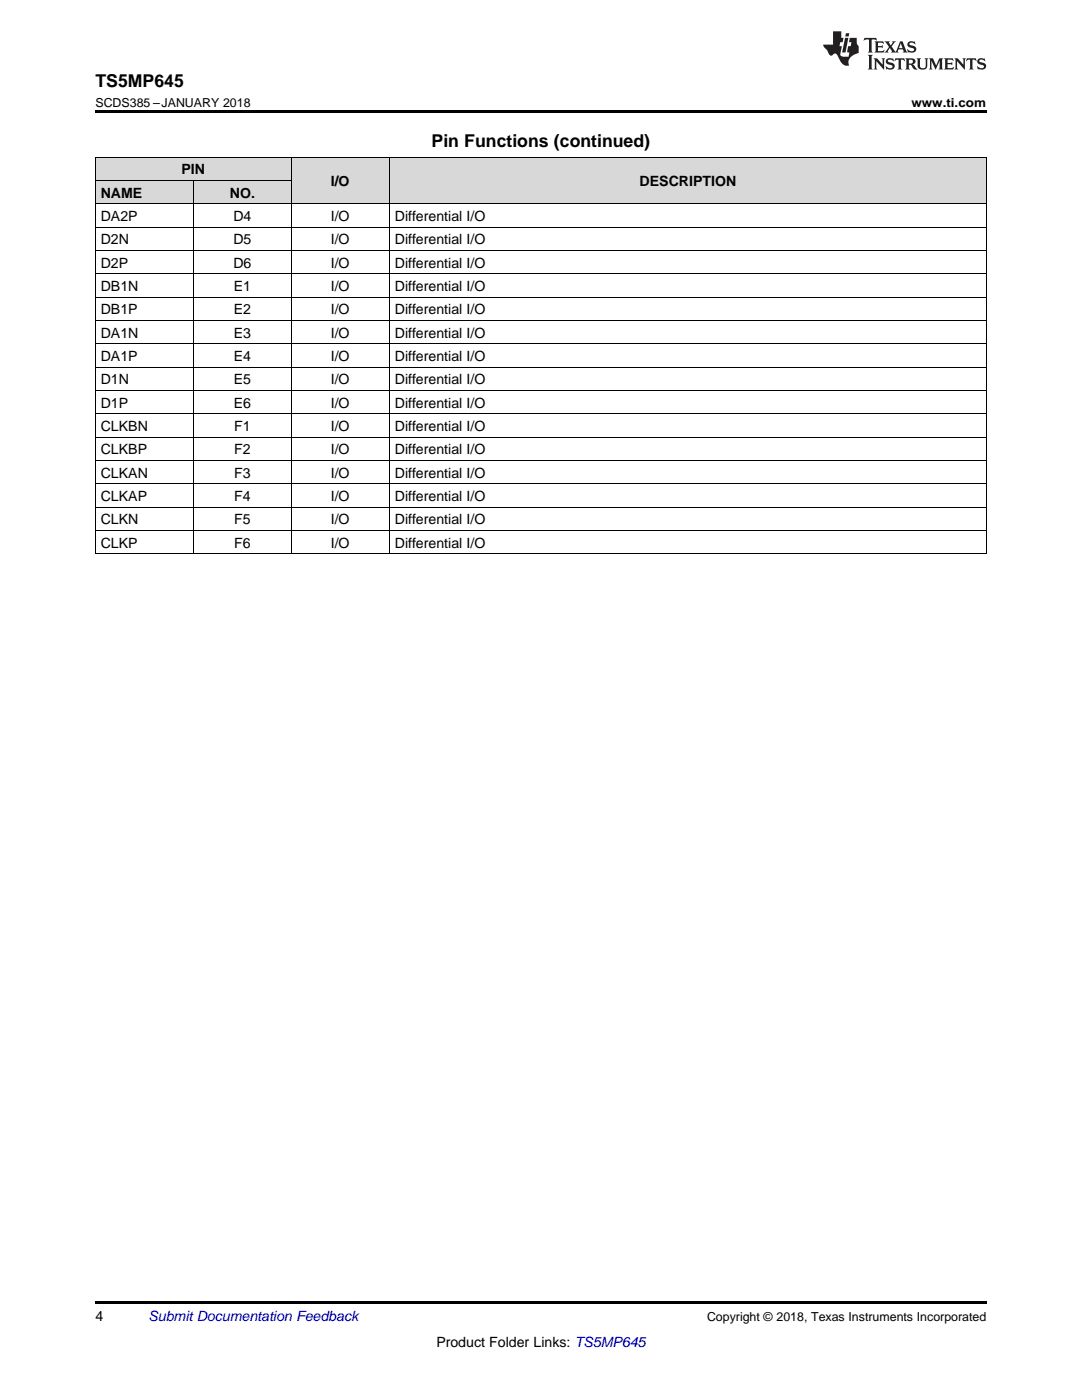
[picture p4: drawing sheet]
<svg xmlns="http://www.w3.org/2000/svg" width="216mm" height="279mm" viewBox="0 0 216 279" stroke-linecap="round" stroke-linejoin="round" font-family="sans-serif">
<g fill="#d8d8d8">
<path d="M58.1 31.4h19.6v9.3h-19.6z"/>
<path d="M77.7 31.4h119.1v9.3h-119.1z"/>
<path d="M19 36.1h19.6v4.6h-19.6z"/>
<path d="M38.6 36.1h19.5v4.6h-19.5z"/>
<path d="M19 31.4h19.6v4.7h-19.6z"/>
<path d="M38.6 31.4h19.5v4.7h-19.5z"/>
</g>
<path d="M19 22h177.8v.5h-177.8zM19 259.7h177.8v.5h-177.8z" fill="#000"/>
<g fill="none" stroke="#000" stroke-width=".2">
<path d="M19 36h39.1M19 31.3h177.8M19.1 31.4v79.2M38.5 36v74.6M58.1 31.4v79.2M77.7 31.4v79.2M196.8 31.4v79.2M19 59.3h177.8M19 54.6h177.8M19 50h177.8M19 45.3h177.8M19 40.7h177.8"/>
<path d="M19 77.9h177.8M19 73.3h177.8M19 68.6h177.8M19 63.9h177.8M19 96.5h177.8M19 91.9h177.8M19 87.2h177.8M19 82.6h177.8M19 110.5h177.8M19 105.9h177.8M19 101.2h177.8"/>
</g>
<g fill="#231f20">
<path d="M172.5 7.6l-.1 .5 .4-.2h.6v.1v2.1l-.2 .4h.9l-.2-.4v-2.1l.1-.1h.5l.5 .2-.2-.5zM174.5 8.3l.2 .3v1.5l-.2 .4h1.8l.2-.6a1.04 1.04 0 0 1-1.3 .2v-.7h.6l.3 .2v-.6l-.3 .2h-.6v-.6l.8-.1 .4 .3-.2-.5zM176.5 8.3l.9 1.1-.9 1.1h.8l-.2-.2 .4-.7 .5 .7-.2 .2h1.5l-.2-.2 .2-.4h.9l.1 .4-.2 .2h1l-.3-.3-.7-1.9h-.5l-.9 2-.8-1 .9-1h-.8l.1 .3-.4 .5-.3-.6 .1-.2zM179.7 8.6l.4 1h-.7zM181.3 8.4a.63 .63 0 0 0-.2 .7 .63 .63 0 0 0 .6 .4l.6 .2 .1 .2a.75 .75 0 0 1-.7 .4 .75 .75 0 0 1-.6-.5l.1 .7 .1-.1a1.11 1.11 0 0 0 1.5-.6 1.13 1.13 0 0 0-1.2-.8l-.1-.4a1.04 1.04 0 0 1 1.2 .2l-.2-.5-.2 .1-.4-.2zM173.2 10.9l.2 .4v2.2l-.2 .4h1l-.3-.4v-2.2l.3-.4zM174.3 11.6l.3 .4v1.5l-.3 .4h.8l-.2-.4v-1.3l1.5 1.7v-1.9l.2-.4h-.7l.2 .4v.9l-1.1-1.3zM177 11.8a.62 .62 0 0 0-.2 .7 .62 .62 0 0 0 .6 .4l.6 .1 .1 .3a.76 .76 0 0 1-.7 .3 .76 .76 0 0 1-.7-.4l.2 .7 .1-.1a1.11 1.11 0 0 0 1.5-.6 1.13 1.13 0 0 0-1.2-.8l-.1-.4a1.04 1.04 0 0 1 1.2 .2l-.2-.6-.2 .1-.5-.1zM178.7 11.6l-.2 .6a.61 .61 0 0 1 .8-.3v1.6l-.2 .4h.9l-.2-.4v-1.6a.63 .63 0 0 1 .7 .3l-.1-.6zM180.6 11.6l.3 .4v1.5l-.3 .4h1l-.2-.2-.1-.8 .6 .2a.76 .76 0 0 0 1.2 .7l-1-1a.58 .58 0 0 0 .6-.5 .58 .58 0 0 0-.5-.6zM181.4 11.9h.1a.45 .45 0 0 1 .5 .1 .45 .45 0 0 1 .1 .5l-.8 .2zM182.9 11.6l.2 .2a2.17 2.17 0 0 0 .3 1.9 .99 .99 0 0 0 1.6-.6v-1.1l.2-.4h-.7l.2 .2a1.92 1.92 0 0 1-.2 1.8 .6 .6 0 0 1-.9-.5v-1.1l.2-.4zM185.4 11.6l.2 .4v1.5l-.2 .4h.7l-.2-.4v-1.4l.8 1.8 .8-1.8v1.4l-.2 .4h.9l-.2-.4v-1.5l.2-.4h-.8l-.6 1.5-.6-1.5zM188.4 11.6l.2 .4v1.5l-.2 .4h1.8l.1-.6a1.04 1.04 0 0 1-1.2 .1v-.6h.5l.4 .2v-.6l-.4 .2h-.5v-.7h.8l.3 .3-.1-.6zM190.5 11.6l.2 .4v1.5l-.2 .4h.7l-.2-.4v-1.3l1.5 1.7v-1.9l.2-.4h-.7l.2 .4v.9l-1.1-1.3zM192.9 11.6l-.1 .6a.61 .61 0 0 1 .7-.3l.1 1.6-.3 .4h1l-.3-.4 .1-1.6a.63 .63 0 0 1 .7 .3l-.1-.6zM195.2 11.8a.62 .62 0 0 0-.2 .7 .62 .62 0 0 0 .6 .4l.6 .1 .1 .3a.76 .76 0 0 1-.7 .3 .76 .76 0 0 1-.6-.4l.1 .7 .1-.1a1.11 1.11 0 0 0 1.6-.6 1.13 1.13 0 0 0-1.3-.8l-.1-.4a1.04 1.04 0 0 1 1.2 .2l-.1-.6-.2 .1-.5-.1z"/>
<path d="M166.2 6.3v2.6h-1.9v.4l.8 .9a.91 .91 0 0 0 1 .8 .56 .56 0 0 1 .5-.3 .56 .56 0 0 1 .5 .3l.4 .8a1.53 1.53 0 0 0 1.9 1.2 1.54 1.54 0 0 1 1-2.1l.9-.3v-1.4a1.52 1.52 0 0 1-.4-1.6h-1.3l-.2 .8h.5l-.2 .8h-.5l-.1 1v.2l.4 .1-.2 .8a1.93 1.93 0 0 1-1.6-.3l.3-1.8h-.5l.2-.8h.4l.2-.8h-.4v-1.3zM168.6 7.6l-.6 2.9h.7l.6-2.9zM168.8 6.6l-.1 .7h.6l.2-.7z"/>
</g>
<g font-size="3.5">
<text x="19" y="17.3">TS5MP645</text>
<text x="86.1" y="29.3">Pin Functions (continued)</text>
</g>
<g font-size="2.8">
<text x="36.2" y="34.8">PIN</text>
<text x="20.1" y="39.4">NAME</text>
<text x="45.9" y="39.4">NO.</text>
<text x="66" y="37.1">I/O</text>
<text x="127.6" y="37.1">DESCRIPTION</text>
<text x="20.1" y="44.1">DA2P</text>
<text x="46.6" y="44.1">D4</text>
<text x="66" y="44.1">I/O</text>
<text x="78.8" y="44.1">Differential I/O</text>
<text x="20.1" y="48.8">D2N</text>
<text x="20.1" y="53.4">D2P</text>
<text x="46.6" y="48.8">D5</text>
<text x="46.6" y="53.4">D6</text>
<text x="66" y="48.8">I/O</text>
<text x="66" y="53.4">I/O</text>
<text x="78.8" y="48.8">Differential I/O</text>
<text x="78.8" y="53.4">Differential I/O</text>
<text x="20.1" y="58.1">DB1N</text>
<text x="46.6" y="58.1">E1</text>
<text x="66" y="58.1">I/O</text>
<text x="78.8" y="58.1">Differential I/O</text>
<text x="20.1" y="62.7">DB1P</text>
<text x="46.6" y="62.7">E2</text>
<text x="66" y="62.7">I/O</text>
<text x="78.8" y="62.7">Differential I/O</text>
<text x="20.1" y="67.4">DA1N</text>
<text x="46.6" y="67.4">E3</text>
<text x="66" y="67.4">I/O</text>
<text x="78.8" y="67.4">Differential I/O</text>
<text x="20.1" y="72">DA1P</text>
<text x="20.1" y="76.7">D1N</text>
<text x="46.6" y="72">E4</text>
<text x="46.6" y="76.7">E5</text>
<text x="66" y="72">I/O</text>
<text x="66" y="76.7">I/O</text>
<text x="78.8" y="72">Differential I/O</text>
<text x="78.8" y="76.7">Differential I/O</text>
<text x="20.1" y="81.4">D1P</text>
<text x="46.6" y="81.4">E6</text>
<text x="66" y="81.4">I/O</text>
<text x="78.8" y="81.4">Differential I/O</text>
<text x="20.1" y="86">CLKBN</text>
<text x="46.7" y="86">F1</text>
<text x="66" y="86">I/O</text>
<text x="78.8" y="86">Differential I/O</text>
<text x="20.1" y="90.7">CLKBP</text>
<text x="20.1" y="95.3">CLKAN</text>
<text x="46.7" y="90.7">F2</text>
<text x="46.7" y="95.3">F3</text>
<text x="66" y="90.7">I/O</text>
<text x="66" y="95.3">I/O</text>
<text x="78.8" y="90.7">Differential I/O</text>
<text x="78.8" y="95.3">Differential I/O</text>
<text x="20.1" y="100">CLKAP</text>
<text x="46.7" y="100">F4</text>
<text x="66" y="100">I/O</text>
<text x="78.8" y="100">Differential I/O</text>
<text x="20.1" y="104.6">CLKN</text>
<text x="46.7" y="104.6">F5</text>
<text x="66" y="104.6">I/O</text>
<text x="78.8" y="104.6">Differential I/O</text>
<text x="20.1" y="109.3">CLKP</text>
<text x="46.7" y="109.3">F6</text>
<text x="66" y="109.3">I/O</text>
<text x="78.8" y="109.3">Differential I/O</text>
<text x="19" y="263.6">4</text>
<text x="87.1" y="268.9">Product Folder Links: TS5MP645</text>
</g>
<text font-size="2.8" fill="#0000c8" x="29.6" y="263.6">Submit Documentation Feedback</text>
<g font-size="2.5">
<text x="19" y="21.4">SCDS385 –JANUARY 2018</text>
<text x="181.9" y="21.4">www.ti.com</text>
<text x="141.1" y="263.6">Copyright © 2018, Texas Instruments Incorporated</text>
</g>
</svg>
